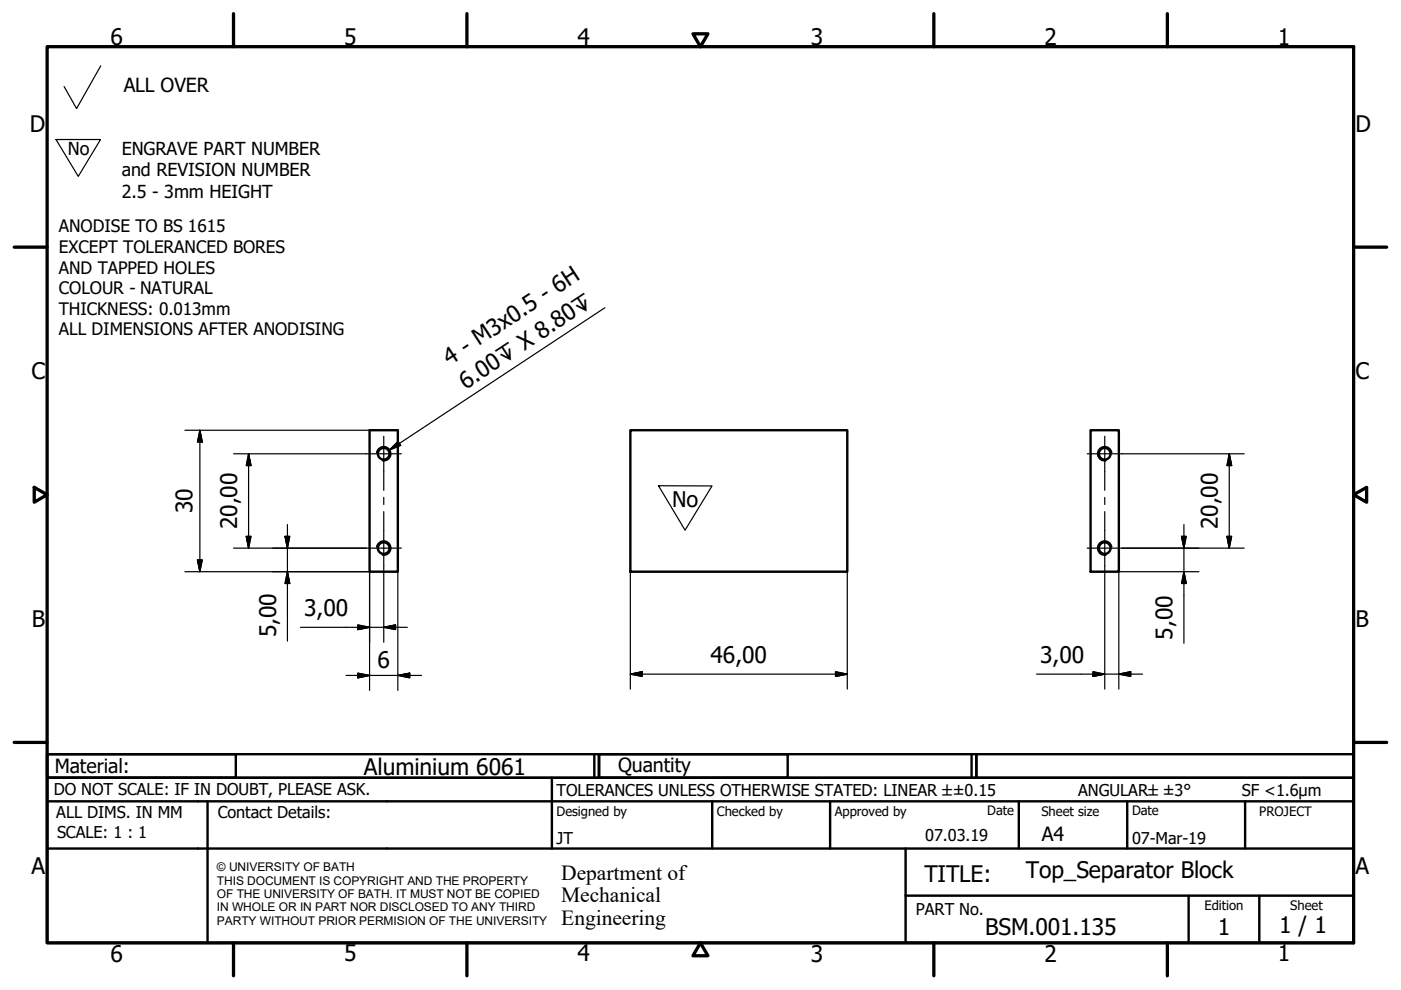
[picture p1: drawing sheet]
<svg xmlns="http://www.w3.org/2000/svg" width="297mm" height="210mm" viewBox="0 0 297 210" stroke-linecap="round" stroke-linejoin="round" font-family="sans-serif">
<!-- layer: Visible (ISO) -->
<g fill="none" stroke="#000" stroke-width=".51">
<path d="M78.4 91.2h5.9v30h-5.9zM133.6 91.2h46v30h-46zM231.2 91.2h6v30h-6z"/>
<circle cx="81.4" cy="96.2" r="1.24"/>
<circle cx="234.2" cy="96.2" r="1.24"/>
<circle cx="81.4" cy="116.2" r="1.24"/>
<circle cx="234.2" cy="116.2" r="1.24"/>
</g>
<!-- layer: Visible Narrow (ISO) -->
<path d="M79.9 95.9a1.49 1.49 0 0 1 1.7-1.2 1.49 1.49 0 0 1 1.2 1.8 1.49 1.49 0 0 1-1.7 1.2M235.7 95.9a1.49 1.49 0 0 0-1.7-1.2 1.49 1.49 0 0 0-1.2 1.8 1.49 1.49 0 0 0 1.7 1.2M79.9 115.9a1.49 1.49 0 0 1 1.7-1.2 1.49 1.49 0 0 1 1.2 1.8 1.49 1.49 0 0 1-1.7 1.2M235.7 115.9a1.49 1.49 0 0 0-1.7-1.2 1.49 1.49 0 0 0-1.2 1.8 1.49 1.49 0 0 0 1.7 1.2" fill="none" stroke="#000" stroke-width=".36"/>
<!-- layer: Border (ISO) -->
<g fill="none" stroke="#000" stroke-width=".7">
<path d="M10 9.9h277v190h-277zM49.5 2.9v7M99 2.9v7M146.9 7.2h3.2l-1.6 2.7zM198 2.9v7M247.5 2.9v7M3 52.4h7M287 52.4h7M7.3 103.3l2.7 1.6-2.7 1.6zM287 104.9l2.8-1.6v3.2zM3 157.4h7M287 157.4h7"/>
<path d="M49.5 199.9v7M99 199.9v7M148.5 199.9l1.6 2.7h-3.2zM198 199.9v7M247.5 199.9v7"/>
</g>
<!-- layer: Title (ISO) -->
<g fill="none" stroke="#000" stroke-width=".51">
<path d="M10 159.9h40v5h-40zM10 159.9h117v5h-117zM126 159.9v5M127 159.9h40v5h-40zM127 159.9h80v5h-80zM206 159.9v5M207 159.9h80v5h-80zM10 169.9v-5h277v5M10 169.9h277v30h-277zM10 179.9h277M44 169.9v30M117 164.9v15"/>
<path d="M151 169.9v10M176 169.9v10M192 179.9v20M216 169.9v10M239 169.9v10M264 169.9v10M192 189.9h95M252 189.9v10M267 189.9v10"/>
</g>
<!-- layer: Sketch Geometry (ISO) -->
<path d="M21.4 14l-5.2 9-2.6-4.7M11.9 29.6h9.4l-4.7 7.8zM139.6 103h11.4l-5.8 9.4z" fill="none" stroke="#000" stroke-width=".25"/>
<path d="M145.2 121.8h.1" fill="none" stroke="#fff" stroke-width=".21"/>
<!-- layer: Center Mark (ISO) -->
<path d="M77.6 96.2h7.5M230.5 96.2h7.5M77.6 116.2h7.5M230.5 116.2h7.5" fill="none" stroke="#000" stroke-width=".25"/>
<!-- layer: Centerline (ISO) -->
<path d="M81.4 92.5v11.5M234.2 92.5v11.5M81.4 105.5v1.5M81.4 108.5v11.4M234.2 105.5v1.5M234.2 108.5v11.4" fill="none" stroke="#000" stroke-width=".25"/>
<!-- layer: Symbol (ISO) -->
<path d="M128.2 65.2l-45.6 30.2M82.6 95.4l1.8-1.8 .6 .8z" fill="none" stroke="#000" stroke-width=".25"/>
<path d="M84.4 93.6l-1.8 1.8zM82.6 95.4l1.8-1.8 .6 .8z" fill="#000" stroke="#000" stroke-width=".25"/>
<!-- layer: Dimension (ISO) -->
<g fill="none" stroke="#000" stroke-width=".25">
<path d="M39.2 91.2h39.2M42.4 91.2l.5 2.5h-1zM42.4 91.2v30M49.5 96.2h28.1M52.7 96.2l.5 2.5h-1zM52.7 96.2v20M238 96.2h25.8M260.6 96.2l.5 2.5h-1zM260.6 96.2v20M41.9 118.7h1l-.5 2.5zM49.5 116.2h28.1M52.2 113.7h1l-.5 2.5z"/>
<path d="M60.4 113.7h1l-.5 2.5zM60.9 111.2v24.7M81.4 119.9v16.3M234.2 119.9v26.2M238 116.2h25.8M250.5 113.7h1l-.5 2.5zM251 111.2v25.2M260.1 113.7h1l-.5 2.5zM39.2 121.2h39.2v25.2M60.9 121.2l.5 2.5h-1zM63.7 133h22.7M75.9 132.5l2.5 .5-2.5 .5z"/>
<path d="M81.4 133l2.5-.5v1zM84.3 121.2v25.2M133.6 121.2v24.9M179.6 121.2v24.9M251 121.2l.5 2.5h-1zM254.2 121.2h-17v24.9M73.4 143.2h16M75.9 142.7l2.5 .5-2.5 .5zM84.3 143.2l2.6-.5v1zM133.6 142.9l2.5-.5v1zM133.6 142.9h46M177.1 142.4l2.5 .5-2.5 .5z"/>
<path d="M219.8 142.9h22.4M231.7 142.4l2.5 .5-2.5 .5zM237.2 142.9l2.5-.5v1z"/>
</g>
<g fill="#000" stroke="#000" stroke-width=".25">
<path d="M42.4 91.2l.5 2.5zM42.4 91.2l.5 2.5h-1zM52.7 96.2l.5 2.5zM52.7 96.2l.5 2.5h-1zM260.6 96.2l.5 2.5zM260.6 96.2l.5 2.5h-1zM41.9 118.7l.5 2.5zM41.9 118.7h1l-.5 2.5zM52.2 113.7l.5 2.5zM52.2 113.7h1l-.5 2.5zM60.4 113.7l.5 2.5zM60.4 113.7h1l-.5 2.5z"/>
<path d="M250.5 113.7l.5 2.5zM250.5 113.7h1l-.5 2.5zM260.1 113.7l.5 2.5zM260.1 113.7h1l-.5 2.5zM60.9 121.2l.5 2.5zM60.9 121.2l.5 2.5h-1zM75.9 133.5l2.5-.5zM75.9 132.5l2.5 .5-2.5 .5zM81.4 133l2.5-.5zM81.4 133l2.5-.5v1zM251 121.2l.5 2.5zM251 121.2l.5 2.5h-1z"/>
<path d="M75.9 143.7l2.5-.5zM75.9 142.7l2.5 .5-2.5 .5zM84.3 143.2l2.6-.5zM84.3 143.2l2.6-.5v1zM133.6 142.9l2.5-.5zM133.6 142.9l2.5-.5v1zM177.1 143.4l2.5-.5zM177.1 142.4l2.5 .5-2.5 .5zM231.7 143.4l2.5-.5zM231.7 142.4l2.5 .5-2.5 .5zM237.2 142.9l2.5-.5zM237.2 142.9l2.5-.5v1z"/>
</g>
<g font-size="4.8">
<text x="23.4" y="9.5">6</text>
<text x="72.9" y="9.5">5</text>
<text x="122.4" y="9.5">4</text>
<text x="171.9" y="9.5">3</text>
<text x="221.4" y="9.5">2</text>
<text x="270.9" y="9.5">1</text>
<text x="6.3" y="27.9">D</text>
<text x="287.4" y="27.9">D</text>
<text x="95.4" y="77.5" transform="rotate(-33 95.4 77.5)">4 - M3x0.5 - 6H</text>
<text x="6.7" y="80.4">C</text>
<text x="98.7" y="82.6" transform="rotate(-33 98.7 82.6)">6.00↧ X 8.80↧</text>
<text x="287.4" y="80.4">C</text>
<text x="40.8" y="108.8" transform="rotate(-90 40.8 108.8)">30</text>
<text x="50.3" y="112.2" transform="rotate(-90 50.3 112.2)">20,00</text>
<text x="258.2" y="112.2" transform="rotate(-90 258.2 112.2)">20,00</text>
<text x="64.5" y="130.6">3,00</text>
<text x="6.8" y="132.9">B</text>
<text x="58.5" y="135.2" transform="rotate(-90 58.5 135.2)">5,00</text>
<text x="248.6" y="135.6" transform="rotate(-90 248.6 135.6)">5,00</text>
<text x="287.4" y="132.9">B</text>
<text x="80.1" y="141.6">6</text>
<text x="150.7" y="140.5">46,00</text>
<text x="220.5" y="140.5">3,00</text>
<text x="77.2" y="164.2">Aluminium 6061</text>
<text x="6.7" y="185.4">A</text>
<text x="287.4" y="185.4">A</text>
<text x="196" y="187">TITLE:</text>
<text x="217.5" y="186.2">Top_Separator Block</text>
<text x="271.2" y="197.9">1 / 1</text>
<text x="23.4" y="203.9">6</text>
<text x="72.9" y="203.8">5</text>
<text x="122.4" y="203.8">4</text>
<text x="171.9" y="203.9">3</text>
<text x="208.9" y="198.2">BSM.001.135</text>
<text x="221.4" y="203.9">2</text>
<text x="258.2" y="198.2">1</text>
<text x="270.9" y="203.8">1</text>
</g>
<g font-size="4.6">
<text x="142.5" y="107.5">No</text>
<text x="119" y="186.5">Department of</text>
<text x="119" y="191.3">Mechanical</text>
<text x="119" y="196">Engineering</text>
</g>
<g font-size="4.1">
<text x="26.2" y="19.4">ALL OVER</text>
<text x="11.6" y="163.9">Material:</text>
<text x="131" y="163.7">Quantity</text>
<text x="220.9" y="178.4">A4</text>
</g>
<g font-size="3.8">
<text x="14.4" y="32.9">No</text>
<text x="25.8" y="32.8">ENGRAVE PART NUMBER</text>
<text x="25.8" y="37.4">and REVISION NUMBER</text>
<text x="25.8" y="41.9">2.5 - 3mm HEIGHT</text>
</g>
<g font-size="3.6">
<text x="12.5" y="49.3">ANODISE TO BS 1615</text>
<text x="12.5" y="53.7">EXCEPT TOLERANCED BORES</text>
<text x="12.5" y="58">AND TAPPED HOLES</text>
<text x="12.5" y="62.4">COLOUR - NATURAL</text>
<text x="12.5" y="66.7">THICKNESS: 0.013mm</text>
<text x="12.5" y="71.1">ALL DIMENSIONS AFTER ANODISING</text>
</g>
<g font-size="3.5">
<text x="11.4" y="168.5">DO NOT SCALE: IF IN DOUBT, PLEASE ASK.</text>
<text x="11.9" y="173.5">ALL DIMS. IN MM</text>
<text x="46.2" y="173.5">Contact Details:</text>
<text x="118" y="168.8">TOLERANCES UNLESS OTHERWISE STATED: LINEAR ±±0.15</text>
<text x="228.6" y="168.8">ANGULAR±±3°</text>
<text x="263.3" y="168.8">SF &lt;1.6µm</text>
<text x="12.1" y="177.6">SCALE: 1 : 1</text>
<text x="118" y="178.9">JT</text>
<text x="196.2" y="178.3">07.03.19</text>
<text x="240" y="178.9">07-Mar-19</text>
<text x="194.2" y="194.1">PART No.</text>
</g>
<g font-size="2.8">
<text x="118" y="173">Designed by</text>
<text x="152" y="173">Checked by</text>
<text x="177" y="173">Approved by</text>
<text x="209.3" y="172.9">Date</text>
<text x="220.8" y="173">Sheet size</text>
<text x="240" y="172.9">Date</text>
<text x="267" y="172.9">PROJECT</text>
<text x="255.4" y="193">Edition</text>
<text x="273.6" y="193">Sheet</text>
</g>
<g font-size="2.5">
<text x="46" y="184.7">© UNIVERSITY OF BATH</text>
<text x="46" y="187.6">THIS DOCUMENT IS COPYRIGHT AND THE PROPERTY</text>
<text x="46" y="190.4">OF THE UNIVERSITY OF BATH. IT MUST NOT BE COPIED</text>
<text x="46" y="193.2">IN WHOLE OR IN PART NOR DISCLOSED TO ANY THIRD</text>
<text x="46" y="196.1">PARTY WITHOUT PRIOR PERMISION OF THE UNIVERSITY</text>
</g>
</svg>
